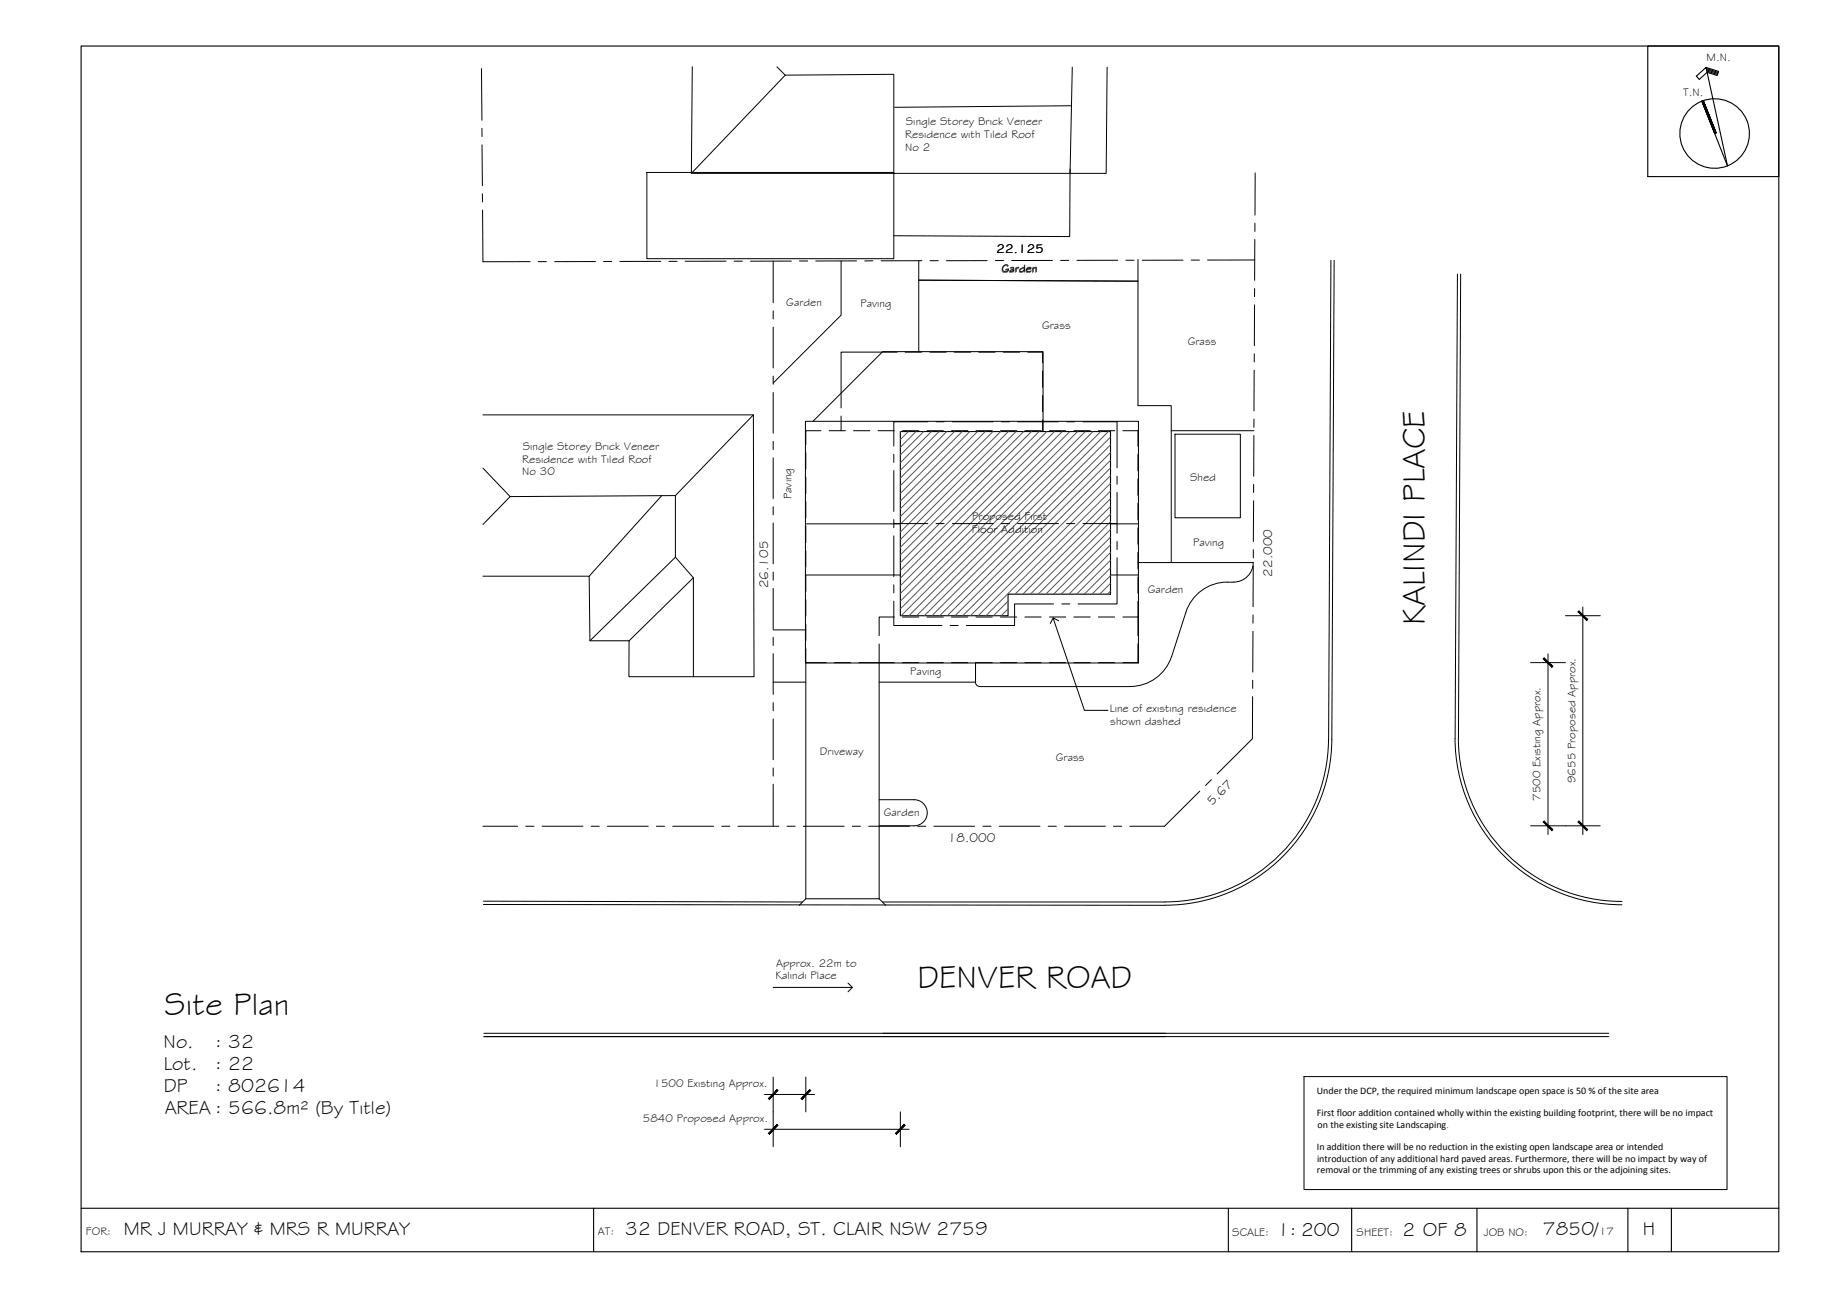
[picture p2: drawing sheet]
<svg xmlns="http://www.w3.org/2000/svg" width="420mm" height="297mm" viewBox="0 0 420 297" stroke-linecap="round" stroke-linejoin="round" font-family="sans-serif">
<!-- layer: BORDER -->
<g fill="none" stroke="#000" stroke-width=".25">
<path d="M18.6 10.6h390v277h-390zM378.5 10.6h30.1v30h-30.1zM391.9 15.5l2.9 .9-.3 .9-2.3-.7-1.8 1.6-.7-.7 2.2-2 4.9 22.6-5.8-14.9M392 15.8l2.7 .8M392 16l2.6 .9M392.1 16.3l2.4 .8M391.3 23.1l2.9 7.5M18.6 277.6h390M136.4 277.6v10M282.2 277.6v10M310.5 277.6v10M339.3 277.6v10"/>
<path d="M374 277.6v10M383.9 277.6v10"/>
<circle cx="393.9" cy="30.7" r="8"/>
</g>
<!-- layer: ROOFPLAN EXIST. -->
<path d="M185 96.8h76.5v55.5h-76.5zM186.8 96.8l16-16h36.8v18.1M185 120.3h21.8M185 132.1h21.8M255.1 120.3h6.4M255.1 132.1h6.4" fill="none" stroke="#000" stroke-width=".23"/>
<!-- layer: EXISTING -->
<g fill="none" stroke="#000" stroke-width=".23">
<path d="M159 15.3l-.2 24.5h95.3l.2-24.4M178.5 15.4l1.9 1.9M246.3 15.4l-.5 24.4M148.6 39.6h56.7v19.8h-56.7zM158.8 39.8l21.6-22.5 24.9-.2v22.7M245.8 38.9l-.1 15.4-40.4-.1M246.1 24.3l-40.6 .4M193.2 59.9v12.5l-15.6 15.6M211.1 59.9v21M261.4 59.6v33.6h7.7v36M305.7 59.8l-.5 110a37.6 37.6 0 0 1-37.6 37.4h-64.9M306.5 59.8l-.6 110a38.3 38.3 0 0 1-38.3 38.2l-156.6-.2"/>
<path d="M211.1 64.4l50.3 .2M334.8 63l-.5 106.7a38.3 38.3 0 0 0 38.3 38.1M335.5 63l-.5 106.7M110.9 95.3h62.2l.1 60.2h-28.7v-8.3h-9l-.2-14.8h-24.4M173.1 95.3l-17.9 18.5-38 .3M188.6 98.9h-3.5v3.2M190.5 98.9h3.7M193.2 95.6v3.3M196.1 98.9h3.7M201.7 98.9h3.8M206.1 80.9h-12.9v12.8M207.3 98.9h3.8"/>
<path d="M208 80.9h3.7M213 98.9h3.7M213.6 80.9h3.7M218.6 98.9h3.7M219.2 80.9h3.8M224.2 98.9h3.8M224.8 80.9h3.8M229.8 98.9h3.8M230.5 80.9h3.7M235.4 98.9h3.8M236.1 80.9h3.4v2.4M239.5 85.2v3.8"/>
<path d="M239.5 90.9v3.7M239.5 96.5v2.4M241.1 98.9h3.7M246.7 98.9h3.8M252.3 98.9h3.8M257.9 98.9h3.5v3.6M269.1 98.9h18.9M269.9 99.8h15v19.1h-15zM110.9 107.5l6.3 6.6-6.3 6.4M152 113.9l-16.7 18.5M155.2 113.8v14.2l4.1 4.7v22.8M185.1 104v3.8"/>
<path d="M185.1 109.6v3.8M185.1 115.3v3.7M261.4 104.4v3.8M261.4 110v3.8M261.4 115.6v3.8M155.2 128l-19.7 19.2M159.3 132.7l-14.8 14.5M185.1 120.9v3.7M185.1 126.5v3.8M185.1 132.1v3.8M185.1 137.8v3.7M261.4 138.1v3.6h-3.5"/>
<path d="M261.4 129.2h26.5a4.5 4.5 0 0 1-4.5 4.5M261.4 121.3v3.7M261.4 126.9v3.8M261.4 132.5v3.8M281.9 133.7a10 10 0 0 0-9.5 7M281.9 133.7h1.5M177.6 144.7h7.5M177.6 156.7h7.5M185.1 149v3.2h4.7M185.1 143.4v3.7M185.1 152.2v54.3M191.7 152.2h3.7"/>
<path d="M202 147.9v4.3h-4.7M205.5 141.7h-3.5v4.3M205.5 152.2h-3.5v54.3M207.3 141.7h3.8M207.3 152.2h3.8M212.9 141.7h3.8M212.9 152.2h3.8M218.6 141.7h3.7M218.6 152.2h3.7M224.1 152.2v4.5h-22.1M224.2 141.7h3.8M224.2 152.2h3.8"/>
<path d="M229.8 141.7h3.8M229.8 152.2h3.8M235.4 141.7h3.8M235.4 152.2h3.8M241.1 141.7h3.7M241.1 152.2h3.7M246.7 141.7h3.8M246.7 152.2h3.8M252.3 141.7h3.8M252.3 152.2h3.8M261.4 147.9v4.3h-3.5M261.4 141.7v4.3"/>
<path d="M269.1 150.8a10 10 0 0 1-9.5 6.9h-34.5a1.04 1.04 0 0 1-1-1M272.4 140.7l-3.2 10.1M335 169.7a37.6 37.6 0 0 0 37.6 37.4M202 183.7h8a3 3 0 0 1 3 3 3 3 0 0 1-3 3h-8M111 207l73.4 .2M185.1 206.5h16.9M185.1 206.5l-1.5 1.5M202 206.5l1.5 1.5M111.2 237.4h156.5M111.2 238.1h258.4M202.8 237.4h166.8"/>
</g>
<!-- layer: BOUNDARY -->
<g fill="none" stroke="#000" stroke-width=".23">
<path d="M110.6 15.8l.1 11.8M110.7 29.5v1.9M110.7 33.3l.1 9.3M288.3 39.7v9.7M110.8 44.5v1.9M110.9 48.3v11.8h10.9M177.6 60v9.5M181.8 60h-9.4M183.6 60h1.9M196.8 59.9l-9.4 .1M200.5 59.9h-1.8M211.8 59.9h-9.4"/>
<path d="M213.6 59.9h1.9M226.8 59.9h-9.4M228.6 59.9h1.9M241.8 59.8l-9.4 .1M245.5 59.8h-1.8M256.8 59.8h-9.4M258.6 59.8h1.9M271.8 59.8h-9.4M273.6 59.7h1.9M288.2 59.7h-10.8M288.3 55l-.1 9.4M288.3 51.3v1.9"/>
<path d="M123.6 60.1h1.9M136.8 60.1h-9.4M138.6 60.1h1.9M151.8 60l-9.4 .1M153.7 60h1.8M166.8 60h-9.4M168.6 60h1.9M177.6 71.4v1.9M177.6 75.2v9.3M288.2 70l-.1 9.4M288.2 66.3v1.8M177.6 86.4v1.9"/>
<path d="M177.6 90.2v9.3M288.1 96.3l-.1 1.9M288.1 85v9.4M288.1 81.3v1.9M177.6 101.4v1.9M177.6 105.2v9.3M177.6 116.4v1.9M288 115l-.1 9.4M288 111.3v1.8M288 100v9.4M177.6 120.2v9.3M177.6 131.4v1.9"/>
<path d="M177.6 135.2v9.3M287.9 130v9.4M287.9 126.3v1.9M177.6 146.4v1.9M177.6 150.2v9.3M287.8 156.3v1.9M287.8 145v9.4M287.9 141.3l-.1 1.9M177.6 161.4v1.9M177.6 165.2v9.3M177.6 176.4v1.9M278.3 179.1l-1.3 1.3"/>
<path d="M287.7 160v9.7l-8.1 8.1M110.9 189.8h8M120.8 189.8h1.9M124.5 189.8h9.4M135.8 189.8h1.9M139.5 189.8h9.4M150.8 189.8h1.9M154.5 189.8h9.4M165.8 189.8h1.9M169.5 189.8h9.4M177.6 180.2v9.5M180.8 189.8h1.9"/>
<path d="M184.5 189.8h9.4M195.8 189.8h1.9M199.5 189.8h9.4M210.8 189.8h1.9M214.5 189.8h9.4M225.8 189.8h1.9M229.5 189.8h9.4M240.8 189.8h1.9M244.5 189.8h9.4M255.8 189.8h1.9M275.6 181.8l-8.1 8h-8"/>
</g>
<!-- layer: BORDER -->
<g fill="#000" stroke="#000" stroke-width=".23">
<path d="M391 23.2l2.9 7.5zM391 23.2l.3-.1 2.6 7.6z"/>
<path d="M391.3 23.1l2.6 7.6 .3-.1zM391.3 23.1l2.9 7.5z"/>
</g>
<!-- layer: 0 -->
<path d="M241.9 142l7.2 21.2h5.4M243.2 142.6l-1.3-.6-.6 1.2M177.6 226.8h18.2M194.8 225.8l1 1-1 1.1" fill="none" stroke="#000" stroke-width=".23"/>
<!-- layer: DIMENSION -->
<path d="M363.6 139.4v52.3M351.6 152.2h8M355.6 150.2v41.5M359.6 141.4h8M351.6 189.7h16M175.6 259.4h33.2M175.6 251.4h11.5M177.6 247.4v16M185.1 247.4v8M206.8 255.4v8" fill="none" stroke="#000" stroke-width=".23"/>
<!-- layer: 0 -->
<g fill="#000" stroke="#000" stroke-width=".23">
<path d="M354.5 151.3l2 2 .2-.2zM354.7 151.1l2 2-2.2-1.8z"/>
<path d="M362.5 140.5l2 2.1 .2-.3zM362.5 140.5l.2-.2 2 2z"/>
<path d="M354.7 188.6l-.2 .2 2.2 1.8zM354.5 188.8l2.2 1.8-.2 .2z"/>
<path d="M362.7 188.6l-.2 .2 2.2 1.8zM362.5 188.8l2.2 1.8-.2 .2z"/>
<path d="M178.5 258.3l-1.8 2.3 2-2.1zM178.5 258.3l-1.8 2.3-.2-.3z"/>
<path d="M178.5 250.3l-1.8 2.3 2-2.1zM178.5 250.3l-1.8 2.3-.2-.3z"/>
<path d="M184 252.3l.2 .3 1.8-2.3zM186 250.3l.2 .2-2 2.1z"/>
<path d="M205.7 260.3l.2 .3 1.8-2.3zM207.7 258.3l.2 .2-2 2.1z"/>
</g>
<!-- layer: NEWWORK -->
<path d="M206.8 99.1h48.3v37.4h-23.5v4.9h-24.8z" fill="none" stroke="#000" stroke-width=".25"/>
<!-- layer: ROOFPLAN NEW -->
<g fill="none" stroke="#000" stroke-width=".23">
<path d="M213.2 96.9h-7.9v5.6M215 96.9h1.9M218.8 96.9h9.4M230 96.9h1.9M233.8 96.9h9.3M245 96.9h1.9M248.8 96.9h7.8v10.6M205.3 104.4v1.8M205.3 108.1v9.4M205.3 119.4v1.8M256.6 109.4v1.8M256.6 113.1v9.4"/>
<path d="M205.3 138.1v5.6h11.1M205.3 123.1v9.4M205.3 134.4v1.8M205.3 120.3h7.9M215 120.3h1.9M218.8 120.3h9.4M230 120.3h1.9M233.8 120.3h9.3M242 138.7h-8.9v5h-11.1M243.9 138.7h1.9M245 120.3h1.9M248.8 120.3h7.8"/>
<path d="M256.6 128.1v10.6h-8.9M256.6 124.4v1.9M218.3 143.7h1.8"/>
</g>
<!-- layer: HATCH -->
<g fill="none" stroke="#545454" stroke-width=".23">
<path d="M206.9 99.1l-.1 .1M208.7 99.1l-1.9 1.9M210.4 99.1l-3.6 3.7M212.2 99.1l-5.4 5.4M214 99.1l-7.2 7.2M215.7 99.1l-8.9 8.9M217.5 99.1l-10.7 10.7M219.3 99.1l-12.5 12.5M221 99.1l-14.2 14.3M222.8 99.1l-16 16M224.6 99.1l-17.8 17.8M226.3 99.1l-19.5 19.6"/>
<path d="M228.1 99.1l-21.3 21.3M229.9 99.1l-23.1 23.1M231.6 99.1l-24.8 24.9M233.4 99.1l-26.6 26.6M235.2 99.1l-28.4 28.4M236.9 99.1l-30.1 30.2M238.7 99.1l-31.9 31.9M240.5 99.1l-33.7 33.7M242.2 99.1l-35.4 35.5M244 99.1l-37.2 37.2M245.8 99.1l-39 39M247.6 99.1l-40.8 40.8"/>
<path d="M249.3 99.1l-42.3 42.3M251.1 99.1l-42.3 42.3M252.9 99.1l-42.3 42.3M254.6 99.1l-42.3 42.3M255.1 100.4l-41 41M255.1 102.2l-39.2 39.2M255.1 104l-37.5 37.4M255.1 105.7l-35.7 35.7M255.1 107.5l-33.9 33.9M255.1 109.3l-32.2 32.1M255.1 111l-30.4 30.4M255.1 112.8l-28.6 28.6"/>
<path d="M255.1 114.6l-21.9 21.9M255.1 116.3l-20.1 20.2M255.1 118.1l-18.4 18.4M255.1 119.9l-16.6 16.6M231.6 138.1l-3.4 3.3M231.6 139.9l-1.6 1.5M255.1 121.6l-14.9 14.9M255.1 123.4l-13.1 13.1M255.1 125.2l-11.3 11.3M255.1 126.9l-9.5 9.6M255.1 128.7l-7.8 7.8M255.1 130.5l-6 6"/>
<path d="M255.1 132.2l-4.2 4.3M255.1 134l-2.5 2.5M255.1 135.8l-.7 .7"/>
</g>
<!-- layer: TEXT -->
<path d="M299.6 247.3h97.1v26h-97.1z" fill="none" stroke="#000" stroke-width=".23"/>
<g font-size="7.5">
<text x="327.3" y="143.5" transform="rotate(-90 327.3 143.5)">KALINDI PLACE</text>
<text x="210.7" y="227">DENVER ROAD</text>
<text x="37.8" y="233.3">Site Plan</text>
</g>
<g font-size="4.5">
<text x="37.6" y="240.8">No.</text>
<text x="37.6" y="245.8">Lot.</text>
<text x="49.4" y="240.8">: 32</text>
<text x="49.4" y="245.8">: 22</text>
<text x="37.6" y="250.9">DP</text>
<text x="49.4" y="250.9">: 802614</text>
<text x="37.8" y="255.9">AREA : 566.8m² (By Title)</text>
<text x="28.4" y="283.6">MR J MURRAY &amp; MRS R MURRAY</text>
<text x="143.6" y="283.6">32 DENVER ROAD, ST. CLAIR NSW 2759</text>
<text x="293.4" y="283.9">1: 200</text>
<text x="322.2" y="283.9">2 OF 8</text>
<text x="354.4" y="283.8">7850/</text>
<text x="377.4" y="283.7">H</text>
</g>
<g font-size="3">
<text x="228.9" y="58.1">22.125</text>
<text x="176.5" y="135.2" transform="rotate(-90 176.5 135.2)">26.105</text>
<text x="292.3" y="132.5" transform="rotate(-90 292.3 132.5)">22.000</text>
<text x="278.4" y="185.1" transform="rotate(-45 278.4 185.1)">5.67</text>
<text x="217.8" y="193.4">18.000</text>
</g>
<g font-size="2.6">
<text x="392" y="13.9">M.N.</text>
<text x="386.6" y="22">T.N.</text>
<text x="208.1" y="28.8">Single Storey Brick Veneer</text>
<text x="207.9" y="34.6">No 2</text>
<text x="208" y="31.7">Residence with Tiled Roof</text>
<text x="230.2" y="62.5">Garden</text>
<text x="180.6" y="70.3">Garden</text>
<text x="197.6" y="70.6">Paving</text>
<text x="239.4" y="75.5">Grass</text>
<text x="272.8" y="79.4">Grass</text>
<text x="120" y="106.3">Residence with Tiled Roof</text>
<text x="120.1" y="103.3">Single Storey Brick Veneer</text>
<text x="120" y="109.2">No 30</text>
<text x="273.4" y="110.5">Shed</text>
<text x="181.8" y="114.7" transform="rotate(-90 181.8 114.7)">Paving</text>
<text x="223.3" y="119.4">Proposed First</text>
<text x="223.3" y="122.3">Floor Addition</text>
<text x="274.1" y="125.3">Paving</text>
<text x="263.7" y="136.3">Garden</text>
<text x="209.1" y="155">Paving</text>
<text x="255" y="163.7">Line of existing residence</text>
<text x="255.1" y="166.6">shown dashed</text>
<text x="188.3" y="173.4">Driveway</text>
<text x="242.6" y="174.7">Grass</text>
<text x="361.9" y="179.9" transform="rotate(-90 361.9 179.9)">9655 Proposed Approx.</text>
<text x="353.9" y="184" transform="rotate(-90 353.9 184)">7500 Existing Approx.</text>
<text x="203" y="187.5">Garden</text>
<text x="178.2" y="225">Kalindi Place</text>
<text x="178.3" y="222.1">Approx. 22m to</text>
<text x="150.1" y="249.7">1500 Existing Approx.</text>
<text x="147.7" y="257.7">5840 Proposed Approx.</text>
<text x="19.8" y="283.8">FOR:</text>
<text x="137.4" y="283.6">AT:</text>
<text x="283.1" y="283.9">SCALE:</text>
<text x="311.6" y="283.9">SHEET:</text>
<text x="340.9" y="283.9">JOB NO:</text>
<text x="367.4" y="283.8">17</text>
</g>
<g font-size="2.3">
<text x="302.5" y="251.3">Under the DCP, the required minimum landscape open space is 50 % of the site area</text>
<text x="302.5" y="256.5">First floor addition contained wholly within the existing building footprint, there will be no impact</text>
<text x="302.7" y="259.1">on the existing site Landscaping.</text>
<text x="302.5" y="264.3">In addition there will be no reduction in the existing open landscape area or intended</text>
<text x="302.5" y="269.6">removal or the trimming of any existing trees or shrubs upon this or the adjoining sites.</text>
<text x="302.5" y="266.9">introduction of any additional hard paved areas. Furthermore, there will be no impact by way of</text>
</g>
</svg>
